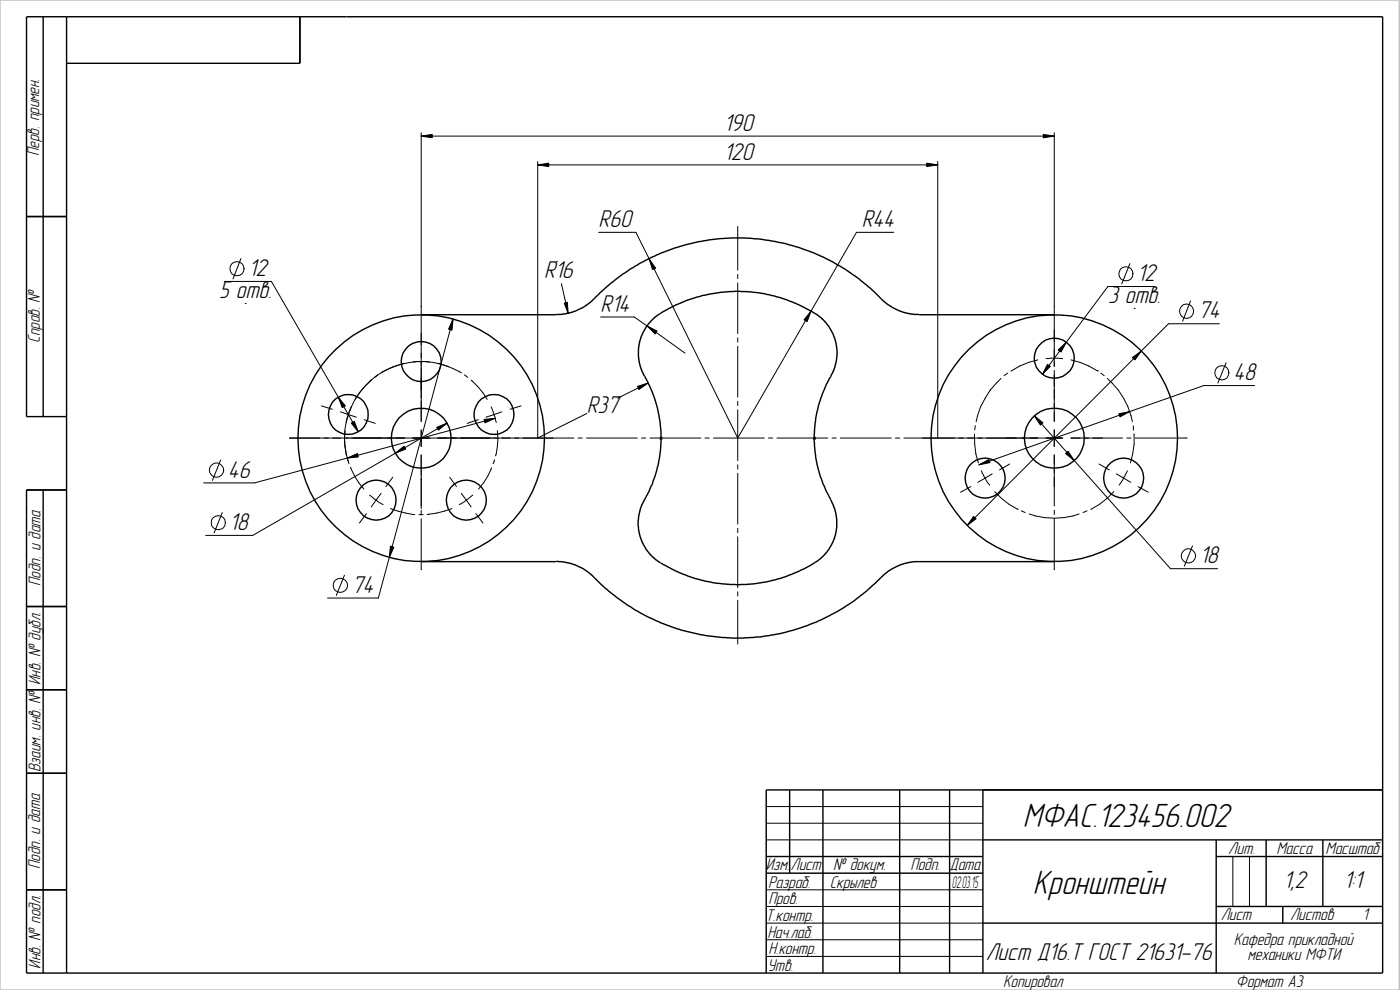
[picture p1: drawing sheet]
<svg xmlns="http://www.w3.org/2000/svg" width="420mm" height="297mm" viewBox="0 0 420 297" stroke-linecap="round" stroke-linejoin="round" font-family="sans-serif">
<g fill="none" stroke="#000" stroke-width=".3">
<path d="M126.4 39.8v86.6M316.4 39.8v70.2M126.4 40.8h190M161.4 48.5v82.9l14.7-7.3M161.4 49.5h120M281.4 48.5v82.9M72.3 77.6l-2.4 6.1M167 78.4h.1M179.7 69.7h11.1l30.6 61.7 35.6-61.7h11.2M221.4 67.9v13.2M339.1 79.1l-2.5 6.1M67.3 84.4h14.1l26.1 45.2"/>
<path d="M73.6 91h.1M136 95.7l-22.5 83.7h-15.2M168.5 85.1l2 9M180.3 95.1h10l15.3 10.8M221.4 82.3v1.3M221.4 84.9v15.2M340.4 92.6h.1M346.6 86h-14.1l-19.7 26.3M357.3 90.3l-2.4 6.1M365.9 97.1h-15.2l-60.5 60.6M111.5 113.9l-2.1 2.1-2.8 3.8M113.4 112.5l-1 .7"/>
<path d="M121.4 109l-4.4 1.5-2.6 1.3M124 108.6h4.9M131.4 109a26.6 26.6 0 0 1 7 2.9M134.7 110a23 23 0 0 0-24 4.7 23 23 0 0 0-6.2 23.7M139.4 112.5l1 .7M141.4 114.1a21.7 21.7 0 0 1 4.8 5.7M194.5 114.9l-9.2 4.6M221.4 101.4v1.2M221.4 103.9v15.3M300.4 113.6a24.7 24.7 0 0 0-7.5 12.9M302.4 112l-1.1 .7M311.5 108a23.1 23.1 0 0 0-8.1 3.3"/>
<path d="M313.9 107.6l1.2-.1 3.8 .1M316.4 111.1v15.3M321.4 108l2.8 .7 2.6 1.1 2.6 1.5M329.4 111.3h.1M330.4 112l1 .7M332.3 113.6a22.8 22.8 0 0 1 7.6 12.9M368 108.8l-2.5 6.1M376.5 115.7h-15.2l-67.5 23.8M66.2 138l-2.4 6.1M86.9 131.4h85.3M96.4 121.8l3.3 1M102.2 123.6l2.4 .8"/>
<path d="M103.5 129.2a24.2 24.2 0 0 0 .5 7.5M104.3 138l.4 1.1M104.6 124.4l-.7 2.4M104.6 124.4l2.3 .8M105.4 122l-.8 2.4M109.3 125.9l3.3 1.1M126.4 129v5M126.4 136.5v16.1M134.2 126.9l-58.3 33.7h-14.2M143.5 125.9l-3.3 1.1M147.4 122l.9 2.4M148.3 124.4l.6 2.4"/>
<path d="M148.3 124.4l-2.4 .8M148.4 138l-.4 1.1M148.6 125.5l-72.2 19.4h-15.3M149.3 129.2a18.2 18.2 0 0 1-.6 7.6M150.6 123.6l-2.3 .8M156.4 121.8l-3.3 1M173.5 131.4h1.3M176 131.4h15.3M192.5 131.4h1.3M195.1 131.4h15.2M198.1 131.2l.6 .6M198.4 131.2v.6"/>
<path d="M198.6 131.2l-.6 .6M211.6 131.4h1.3M214.1 131.4h15.3M221.4 120.4v1.3M221.4 123v15.2M221.4 139.5v1.2M230.6 131.4h1.3M233.2 131.4h15.2M244.2 131.2l.6 .6M244.4 131.2v.6M244.7 131.2l-.6 .6M249.7 131.4h1.3"/>
<path d="M252.2 131.4h15.3M268.7 131.4h1.3M271.3 131.4h47.6M292.4 130.2a26.3 26.3 0 0 0 1.2 8.7M292.7 127.7l-.2 1.3M303 139.2l-3 1.8M310.4 124.7l40.9 45.9h14.1M316.4 129v5M316.4 136.5v15.3M321.4 131.4h15.5M329.9 139.2l3 1.8M338.2 131.4h1.2"/>
<path d="M340.1 127.8l.1 1.3M340.3 130.2a19.7 19.7 0 0 1-1 8.7M340.7 131.4h15.6M66.7 153.8l-2.4 6.1M105.2 140.2v.1a20.5 20.5 0 0 0 4 6.5M110 154.1l-2.1 2.8M110.9 148.5l2 1.6M112.9 150.1l2.1 1.3M112.9 150.1l-1.5 2M114.4 148l-1.5 2.1M117.2 152.6a28.2 28.2 0 0 0 7.3 1.8M117.9 143.2l-2.1 2.8"/>
<path d="M125.7 154.4h1.3M126.4 153.1v1.3M126.4 155.6v15.4M135 143.2l2 2.8M135.6 152.6a27.1 27.1 0 0 1-7.4 1.8M138.4 148l1.6 2.1M140 150.1l-2.2 1.3M140 150.1l1.4 2M141.9 148.5l-1.9 1.6M142.8 154.1l2.1 2.8M147.5 140.3a17.8 17.8 0 0 1-3.9 6.5M221.4 142v15.3"/>
<path d="M221.4 158.5v1.3M291.3 146l-3 1.7M294.5 141.3l1.2 2.2M295.7 143.5l1.3 2.1M295.7 143.5l-2.2 1.2M297.8 142.2l-2.1 1.3M298.5 147.5l2.1 2 2.3 1.8 2.4 1.5M305.3 152.8h.1M306.5 153.3l1.2 .5M308.9 154.2a22.7 22.7 0 0 0 14.9 0M316.4 153.1v1.3M316.4 155.6v15.4"/>
<path d="M326.2 153.3l-1.2 .5M334.3 147.5a21 21 0 0 1-6.9 5.3M335 142.2l2.2 1.3M337.2 143.5l-1.3 2.1M337.2 143.5l2.1 1.2M338.3 141.3l-1.1 2.2M341.5 146l3.1 1.7M103.4 172.6l-2.5 6.1M221.4 161.1v15.2M221.4 177.6v1.2M357.9 163.8l-2.5 6.1M221.4 180.1v13.1"/>
<path d="M230 252h65M230 247h65M230 242h65M370 257v15M375 257v15M230 277h65M230 272h65M230 267h65M230 287h65M230 282h65"/>
<circle cx="71.1" cy="80.6" r="2.13"/>
<circle cx="337.9" cy="82.2" r="2.13"/>
<circle cx="356.1" cy="93.3" r="2.13"/>
<circle cx="366.7" cy="111.9" r="2.15"/>
<circle cx="65" cy="141" r="2.15"/>
<circle cx="65.5" cy="156.8" r="2.13"/>
<circle cx="102.2" cy="175.7" r="2.15"/>
<circle cx="356.7" cy="166.8" r="2.15"/>
</g>
<path d="M0 0h419.9v297h-419.9z" fill="none" stroke="#c0c0c0" stroke-width=".42"/>
<g fill="none" stroke="#000" stroke-width=".42">
<path d="M13 5v120M20 5v287M90 5v14h-70M8 65h12M244.6 94l1.9 1.4 2.3 2.7 1.6 3.2 .8 3.7-.1 2.6-.6 2.7-3.4 7.1-1.2 3.4-.7 2.7-.9 6.7 .4 5.9a35.8 35.8 0 0 0 4.6 13.8M244.6 94.1a43.5 43.5 0 0 0-48.3 1.3l-2.2 2.5-1.8 3.5-.7 3.2v2.5l.8 3.8 2.6 5 1.8 5a37.5 37.5 0 0 1-4.1 30.4l-.9 3-.3 1.9 .1 2.5 .5 2.4 .7 1.7 2.1 3.3 1.4 1.4 1.8 1.4M275.8 94.3l-2.8-.1-2.7-.8-3.3-1.7-2.3-1.8a60 60 0 0 0-87.3 .6l-2.2 1.6-2.5 1.2-4.2 1-42.1 .1M275.8 94.4h40.6M20 125h-12v-120h407v287h-407v-145h12M13 147v145M249.3 150l1 2 .7 3.1 .1 3.2-.3 2-.9 2.5-1.2 2.2-2.6 2.8-1.5 1.1M126.4 168.5h40.6"/>
<path d="M167 168.4l2.7 .3 2.9 .7 2.6 1.3 2.9 2.3a59.9 59.9 0 0 0 86.2 .3M244.5 168.8a43.7 43.7 0 0 1-46.3 .1M316.4 168.5h-42.2l-2.7 .5-2 .8-2.7 1.4-2.4 2.1M8 182h12M8 207h12M8 232h12M237 237v25M247 237v55M270 237v55M285 237v55M295 237v55M415 237h-185v55"/>
<path d="M230 257h65M295 252h120M365 252v40M365 257h50M380 252v20M397 252v20M8 267h12M230 262h65M295 277h120M365 272h50M385 272v5"/>
<circle cx="126.4" cy="108.5" r="6"/>
<circle cx="316.4" cy="107.4" r="6"/>
<circle cx="104.5" cy="124.4" r="6"/>
<circle cx="126.4" cy="131.5" r="9"/>
<circle cx="126.4" cy="131.5" r="37"/>
<circle cx="148.3" cy="124.4" r="6"/>
<circle cx="316.4" cy="131.5" r="9"/>
<circle cx="316.4" cy="131.5" r="37"/>
<circle cx="112.9" cy="150.1" r="6"/>
<circle cx="139.9" cy="150.1" r="6"/>
<circle cx="295.6" cy="143.5" r="6"/>
<circle cx="337.2" cy="143.5" r="6"/>
</g>
<g fill="#000" stroke="#000" stroke-width=".3">
<path d="M126.4 40.8l3.3-.5v1zM161.4 49.5l3.3-.5v1zM278.1 49l3.3 .5-3.3 .5zM313.1 40.3l3.3 .5-3.3 .5zM194.8 77.7l2 2.8-1 .4zM136 95.7l-.4 3.4-1-.4zM169.3 91l1-.3 .2 3.4zM194.2 97.8l3 1.5-.6 .9zM243.4 93.3l-1.2 3.2-.9-.5zM101.5 119.2l2.1 2.6-.9 .5zM191.3 115.9l3.2-1-2.7 2zM314.4 109.3l.8 .6-2.4 2.4z"/>
<path d="M317.6 105l2.4-2.4-1.6 3zM339.9 107.3l2.7-2-2 2.7zM104.2 137.4l3.1-1.3 .2 1zM105.4 126.9l.9-.5 1.2 3.2zM118.6 136l2.6-2.1 .6 .8zM131.1 128.2l3.1-1.3-2.6 2.2zM145.3 125.8l3.3-.3-3.1 1.4zM293.8 139.5l3-1.6 .3 .9zM310.4 124.7l2.6 2.2-.7 .6zM319.8 136.1l.7-.7 1.9 2.8zM335.8 124.1l3.3-.6-3 1.6zM292.2 155l.7 .6-2.7 2.1z"/>
<path d="M117.2 163.9l1 .3-1.4 3z"/>
</g>
<g font-size="10.4">
<text x="306.9" y="248.2">МФАС.123456.002</text>
<text x="310" y="268.3">Кронштейн</text>
</g>
<g font-size="7.5">
<text x="217.3" y="39.2">190</text>
<text x="217.3" y="47.9">120</text>
<text x="179.7" y="68.1">R60</text>
<text x="258.7" y="68.1">R44</text>
<text x="74.6" y="82.8">12</text>
<text x="163.3" y="83.5">R16</text>
<text x="65.8" y="89.4">5 отв.</text>
<text x="341.3" y="84.4">12</text>
<text x="180.3" y="93.5">R14</text>
<text x="332.6" y="91">3 отв.</text>
<text x="359.6" y="95.5">74</text>
<text x="370.2" y="114.1">48</text>
<text x="176.1" y="124">R37</text>
<text x="68.4" y="143.3">46</text>
<text x="68.9" y="159">18</text>
<text x="360.1" y="169">18</text>
<text x="105.6" y="177.8">74</text>
<text x="385.2" y="266.4">1,2</text>
<text x="403.3" y="266.4">1:1</text>
<text x="295.8" y="288">Лист Д16.Т ГОСТ 21631-76</text>
</g>
<g font-size="5.3">
<text x="11.8" y="46.8" transform="rotate(-90 11.8 46.8)">Перв. примен.</text>
<text x="11.9" y="102.9" transform="rotate(-90 11.9 102.9)">Справ. №</text>
<text x="12.1" y="175.8" transform="rotate(-90 12.1 175.8)">Подп. и дата</text>
<text x="12.1" y="205.6" transform="rotate(-90 12.1 205.6)">Инв. № дубл.</text>
<text x="12.1" y="231.7" transform="rotate(-90 12.1 231.7)">Взаим. инв. №</text>
<text x="368.6" y="256.1">Лит.</text>
<text x="383.1" y="256.1">Масса</text>
<text x="397.8" y="256.1">Масштаб</text>
<text x="12" y="260.8" transform="rotate(-90 12 260.8)">Подп. и дата</text>
<text x="229.9" y="261.1">Изм.</text>
<text x="237.2" y="261.1">Лист</text>
<text x="250" y="261.1">№ докум.</text>
<text x="273.2" y="261.1">Подп.</text>
<text x="285" y="261.1">Дата</text>
<text x="230.5" y="266.4">Разраб.</text>
<text x="249" y="266.4">Скрылев</text>
<text x="230.6" y="271.4">Пров.</text>
<text x="366.4" y="276">Лист</text>
<text x="387.2" y="276">Листов</text>
<text x="408.9" y="276">1</text>
<text x="229.8" y="276.4">Т.контр.</text>
<text x="230.4" y="281.5">Нач.лаб.</text>
<text x="230.6" y="286.2">Н.контр.</text>
<text x="370.3" y="283.4">Кафедра прикладной</text>
<text x="374.4" y="288">механики МФТИ</text>
<text x="12.1" y="290.6" transform="rotate(-90 12.1 290.6)">Инв. № подл.</text>
<text x="230.4" y="291.3">Утв.</text>
<text x="301.1" y="296.2">Копировал</text>
<text x="370.9" y="296.2">Формат А3</text>
</g>
<text font-size="5.1" x="285.7" y="266.4">02.03.15</text>
</svg>
